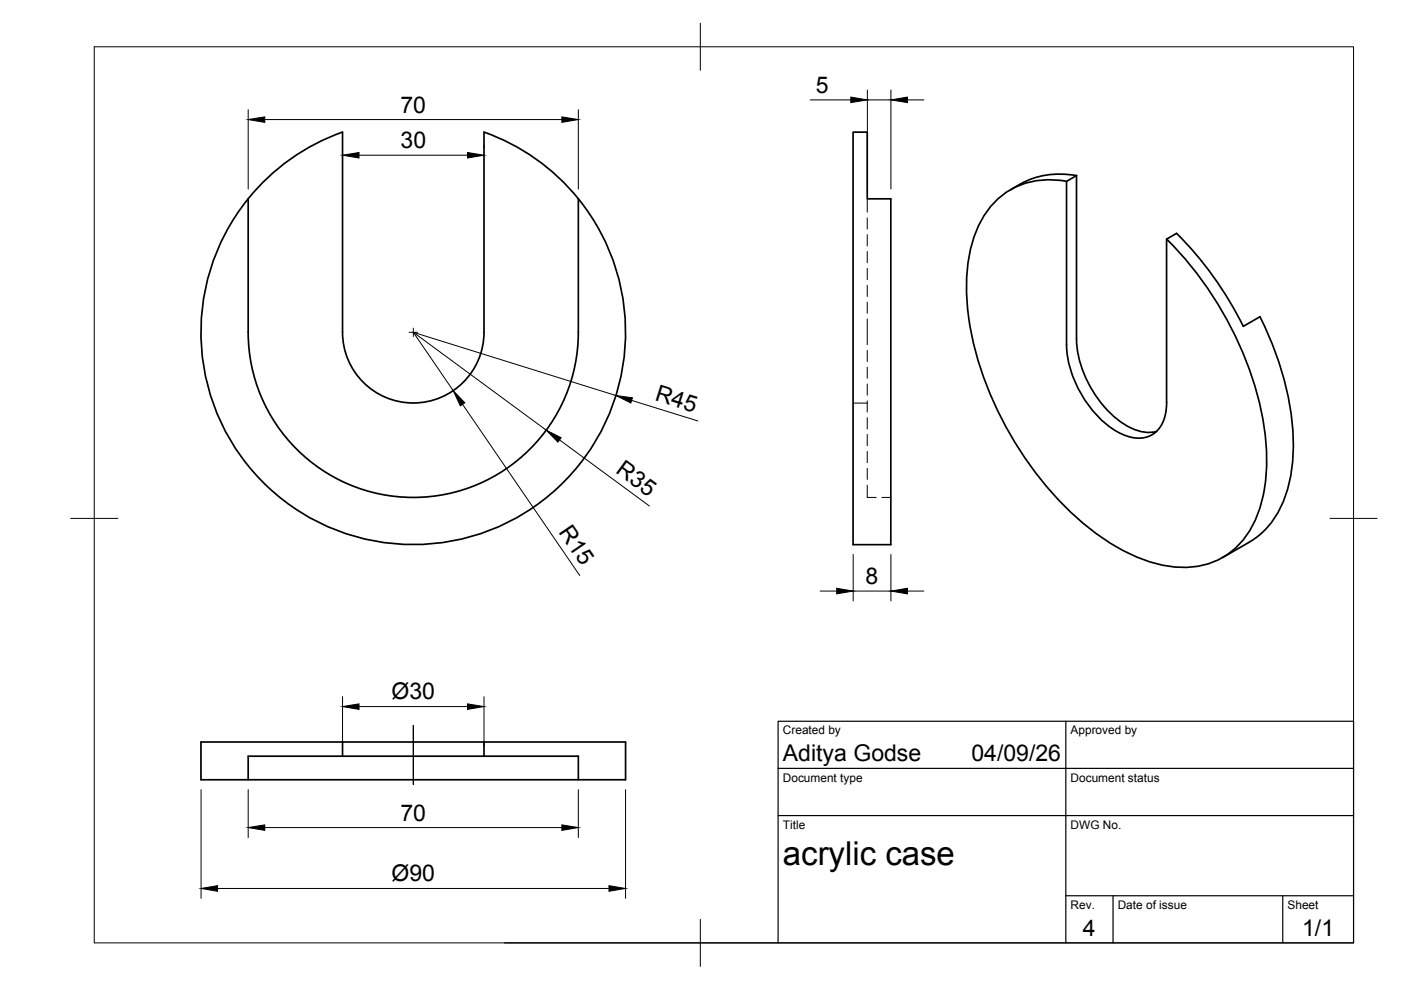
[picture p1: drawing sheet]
<svg xmlns="http://www.w3.org/2000/svg" width="297mm" height="210mm" viewBox="0 0 297 210" stroke-linecap="round" stroke-linejoin="round" font-family="sans-serif">
<!-- layer: Visible -->
<g fill="none" stroke="#000" stroke-width=".36">
<path d="M72.6 28a45 45 0 0 0-20 14.2M72.6 28v42.4a15 15 0 0 0 15 15 15 15 0 0 0 15-15v-42.4M102.6 28a45 45 0 0 1 20 14.2M180.9 28h3v14.2h5v73.3h-8zM226.1 38.4a16.3 16.3 0 0 0-16.8 6.4 26.8 26.8 0 0 0-4.4 15.1 63.5 63.5 0 0 0 8.7 31.1 65.8 65.8 0 0 0 23.1 25 27.1 27.1 0 0 0 16.3 4.2 16.1 16.1 0 0 0 13.4-10.4 38.3 38.3 0 0 0 1.2-21.6 74.6 74.6 0 0 0-20.3-37.5M228.2 37.2v34.7a23.4 23.4 0 0 0 10.6 18.3 8.6 8.6 0 0 0 6.4 1.3M228.2 37.2l-2.1 1.3v34.6a23.4 23.4 0 0 0 10.6 18.4 7.7 7.7 0 0 0 7.5 .7 6.8 6.8 0 0 0 3.1-5.5v-1.4M228.2 37.2a18.1 18.1 0 0 0-14 3.1M52.6 42.2v28.2a35 35 0 0 0 35 35.1 35 35 0 0 0 35-35.1v-28.2a45 45 0 0 1-4.3 61.2 45 45 0 0 1-61.4 0 45 45 0 0 1-4.3-61.2zM263.6 69.2a75 75 0 0 0-14.1-19.7l-2.2 1.2v34.7M263.6 69.2l3.5-2.1a59.8 59.8 0 0 1 7 30.2 24.3 24.3 0 0 1-5.2 14.3l-2.6 2.4-1.4 .9M264.9 114.9l-5.7 3.3"/>
<path d="M72.6 157.3h-30v8h90v-8h-30M52.6 165.3v-5h70v5M72.6 160.3v-3h30v3"/>
</g>
<!-- layer: Hidden -->
<g fill="none" stroke="#000" stroke-width=".21">
<path d="M183.9 42.2v2.8M183.9 46.2v2.4M183.9 49.8v2.3M183.9 53.3v2.4M183.9 56.9v2.4M183.9 67.6v5.5M183.9 74.3v2.4M183.9 77.8v2.4M183.9 60.5v2.4M183.9 64.1v2.3M180.9 85.5h3M183.9 81.4v2.4"/>
<path d="M183.9 85v2.4M183.9 88.6v2.3M183.9 92.1v2.4M183.9 95.7v2.4M183.9 99.3v2.4M183.9 102.9v2.6h1.9M187 105.5h1.9"/>
</g>
<!-- layer: BORDER -->
<path d="M20 9.9h267v190h-267zM148.5 4.9v10M15 109.9h10M282 109.9h10M148.5 194.9v10" fill="none" stroke="#000" stroke-width=".21"/>
<!-- layer: Smart Centers -->
<path d="M86.7 70.5h1.8M87.6 69.6v1.7M87.6 153.8v12.5v-12.5" fill="none" stroke="#000" stroke-width=".21"/>
<!-- layer: FD_Dimensions -->
<g fill="none" stroke="#000" stroke-width=".21">
<path d="M183.9 19.1v21M188.9 19.1v21M52.6 23.3v16.8M56.1 25.4h63M72.6 30.8v.6M76.1 32.9h23M102.6 30.8v.6M122.6 23.3v16.8M171.8 21.2h8.6M183.9 21.2h5M192.4 21.2h3.5M87.6 70.5l43 13.4"/>
<path d="M87.6 70.5l8.5 12.3M87.6 70.5l28.2 20.7M98.1 85.7l24.8 36.3M118.6 93.3l19.1 14M133.9 84.9l14.1 4.4M180.9 117.6v9.8M188.9 117.6v9.8M173.9 125.3h3.5M180.9 125.3h8M192.4 125.3h3.5M72.6 147.7v10.5M76.1 149.8h23"/>
<path d="M102.6 147.7v10.5M42.6 167.4v23.1M52.6 167.4v10.2M56.1 175.5h63M122.6 167.4v10.2M132.6 167.4v23.1M46.1 188.4h83"/>
</g>
<g fill="#000" stroke="#000" stroke-width=".21">
<path d="M52.6 25.4l3.5-.6v1.1zM72.6 32.9l3.5-.6v1.2zM99.1 32.3l3.5 .6-3.5 .6zM119.1 24.8l3.5 .6-3.5 .5zM180.4 20.6l3.5 .6-3.5 .6zM188.9 21.2l3.5-.6v1.2zM96.1 82.8l2.5 2.6-1 .7zM115.8 91.2l3.2 1.6-.7 .9zM130.6 83.9l3.5 .4-.3 1.1zM177.4 124.7l3.5 .6-3.5 .6zM188.9 125.3l3.5-.6v1.2zM72.6 149.8l3.5-.6v1.2z"/>
<path d="M99.1 149.2l3.5 .6-3.5 .6zM52.6 175.5l3.5-.6v1.2zM119.1 174.9l3.5 .6-3.5 .6zM42.6 188.4l3.5-.6v1.2zM129.1 187.8l3.5 .6-3.5 .6z"/>
</g>
<!-- layer: TITLEBLOCK -->
<path d="M226 152.9v47M165 172.9h122M165 162.9h122M107 199.9h180v-47h-122v47M226 189.9h61M236 189.9v10M272 189.9v10" fill="none" stroke="#000" stroke-width=".25"/>
<text font-size="7" x="166" y="183.4">acrylic case</text>
<g font-size="4.9">
<text x="84.9" y="23.9">70</text>
<text x="173" y="19.7">5</text>
<text x="84.9" y="31.4">30</text>
<text x="138.7" y="84.9" transform="rotate(17 138.7 84.9)">R45</text>
<text x="130.3" y="100.1" transform="rotate(36 130.3 100.1)">R35</text>
<text x="118.4" y="112.8" transform="rotate(56 118.4 112.8)">R15</text>
<text x="183.5" y="123.9">8</text>
<text x="83" y="148.3">Ø30</text>
<text x="166" y="161.4">Aditya Godse</text>
<text x="206" y="161.4">04/09/26</text>
<text x="84.9" y="174">70</text>
<text x="83" y="186.8">Ø90</text>
<text x="229.6" y="198.6">4</text>
<text x="276.1" y="198.6">1/1</text>
</g>
<g font-size="2.5">
<text x="166" y="155.7">Created by</text>
<text x="227" y="155.7">Approved by</text>
<text x="166" y="165.7">Document type</text>
<text x="227" y="165.7">Document status</text>
<text x="166" y="175.7">Title</text>
<text x="227" y="175.7">DWG No.</text>
<text x="227" y="192.7">Rev.</text>
<text x="237" y="192.7">Date of issue</text>
<text x="273" y="192.7">Sheet</text>
</g>
</svg>
